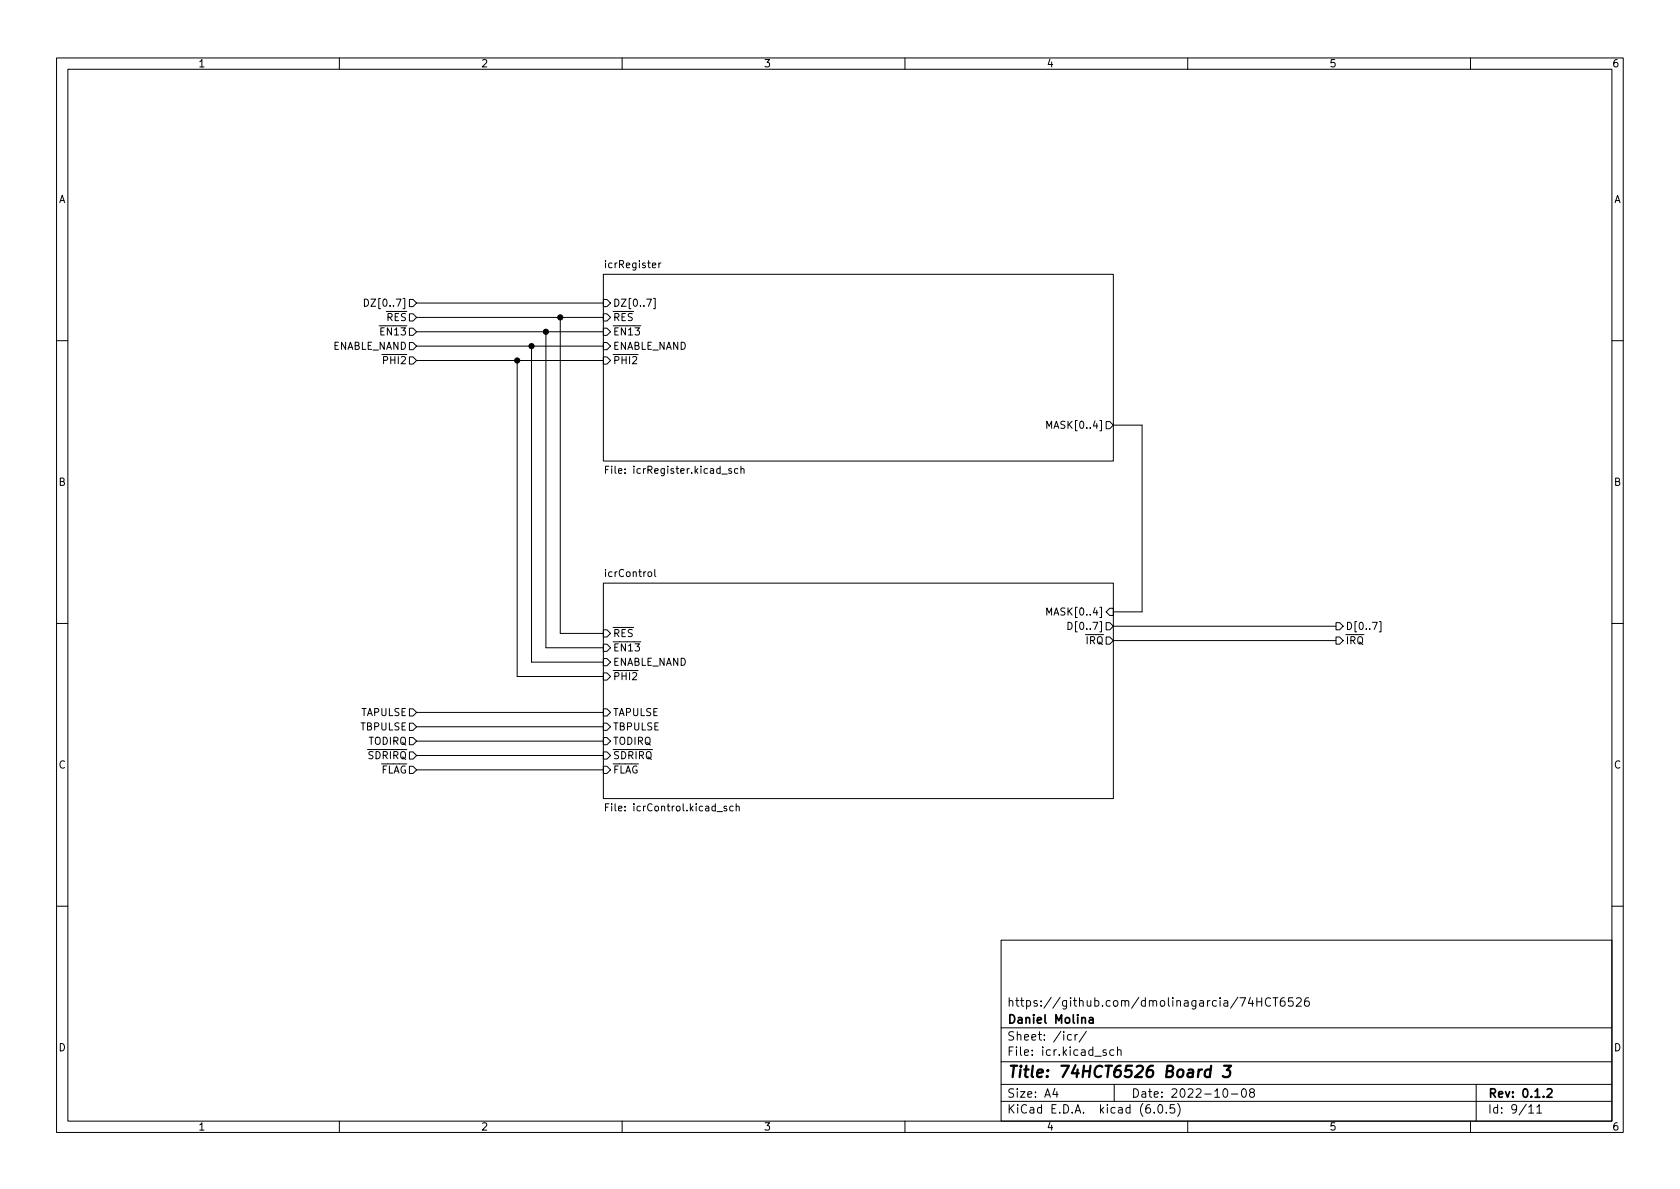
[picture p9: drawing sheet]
<svg xmlns="http://www.w3.org/2000/svg" width="297mm" height="210mm" viewBox="0 0 297 210" stroke-linecap="round" stroke-linejoin="round" font-family="sans-serif">
<g fill="none" stroke="#000" stroke-width=".18">
<path d="M10 10.2h277v190.1h-277zM12 12.2h273v186.1h-273zM60 10.2v2M110 10.2v2M160 10.2v2M210 10.2v2M260 10.2v2M64.4 52.9a.64 .64 0 0 1 .8 .6 .64 .64 0 0 1-.8 .7zM72.4 55.5h.6l.7 .6-.7 .7h-.6zM72.4 53h.6l.7 .6-.7 .6h-.6zM72.4 58h.6l.7 .7-.7 .6h-.6zM73.7 53.6h33"/>
<path d="M73.7 56.1h33M73.7 58.7h33M96.5 58.7v55.8h10.2M99.1 56.1v55.9h7.6M106.7 48.5h90.1v33h-90.1zM106.7 58h.6l.6 .7-.6 .6h-.6zM106.7 55.5h.6l.6 .6-.6 .7h-.6zM106.7 53h.6l.6 .6-.6 .6h-.6zM114.3 52.9h.9l-.6 1.3M115.5 52.8h.3v1.8h-.3M116.5 46.5v.8M116.9 46.5l-.4 .2"/>
<path d="M10 60.2h2M72.4 63.1h.6l.7 .6-.7 .7h-.6zM72.4 60.6h.6l.7 .6-.7 .6h-.6zM73.7 61.2h33M73.7 63.7h33M91.4 63.7v55.9h15.3M94 61.2v55.9h12.7M106.7 60.6h.6l.6 .6-.6 .6h-.6zM106.7 63.1h.6l.6 .6-.6 .7h-.6zM185.1 75.8v-1.3l.4 .9 .4-.9v1.3M195.6 74.5h.6l.6 .7-.6 .6h-.6zM196.8 75.2h5.1v33h-5.1"/>
<path d="M285 60.2h2M107.1 83h.4M107.7 82.4h-.6v1.3M129.3 82.9h-.3l-.2 .1 .1 .2 .4 .1v.3h-.5M130.5 82.9h-.4l-.2 .2 .1 .5h.5M131 83l.2-.1h.3l.1 .8M131 82.4v1.3M10 110.2h2M106.7 103.1h90.1v38.1h-90.1zM106.7 116.5h.6l.6 .6-.6 .6h-.6zM106.7 119h.6l.6 .6-.6 .7h-.6zM106.7 113.9h.6l.6 .6-.6 .7h-.6z"/>
<path d="M106.7 111.4h.6l.6 .6-.6 .6h-.6zM115.8 100.7v1.1l.2 .2M185.1 108.8v-1.3l.4 .9 .4-.9v1.3M188.8 110a.64 .64 0 0 1 .8 .7 .64 .64 0 0 1-.8 .6zM195.6 110.1h.6l.6 .6-.6 .7h-.6zM195.6 112.6h.6l.6 .7-.6 .6h-.6zM196.2 107.6h.6v1.2h-.6l-.6-.6zM196.8 110.7h39.4M196.8 113.3h39.4M236.2 110.1h.7l.6 .6-.6 .7h-.7zM236.2 112.6h.7l.6 .7-.6 .6h-.7zM243.9 109.9h.3v1.8h-.3"/>
<path d="M285 110.2h2M72.4 135.5h.6l.7 .6-.7 .7h-.6zM72.4 133h.6l.7 .6-.7 .6h-.6zM72.4 127.9h.6l.7 .6-.7 .7h-.6zM72.4 130.4h.6l.7 .7-.7 .6h-.6zM72.4 125.3h.6l.7 .7-.7 .6h-.6zM73.7 126h33M73.7 133.6h33M73.7 128.5h33M73.7 136.1h33M73.7 131.1h33M106.7 125.3h.6l.6 .7-.6 .6h-.6z"/>
<path d="M106.7 127.9h.6l.6 .6-.6 .7h-.6zM106.7 130.4h.6l.6 .7-.6 .6h-.6zM106.7 133h.6l.6 .6-.6 .6h-.6zM106.7 135.5h.6l.6 .6-.6 .7h-.6zM107.1 142.7h.4M107.7 142.1h-.6v1.3M128.5 142.6h-.3l-.2 .1v.2l.5 .1v.3h-.5M129.6 142.6h-.3l-.3 .2 .1 .5h.5M130.2 142.7l.1-.1h.3l.1 .8M130.2 142.1v1.3M10 160.2h2M177 166.3h108v32h-108z"/>
<path d="M221.1 176.4l-.4 1h.9M221.4 176.9v1M222.2 176.4v1.5M222.2 177.1h.9M223.1 176.4v1.5M224.6 176.6a.6 .6 0 0 0-.7 0 .6 .6 0 0 0-.2 .7 .56 .56 0 0 0 .3 .6 .56 .56 0 0 0 .6-.1M225.1 176.4h.8M225.5 176.4v1.5M227.1 176.4a.59 .59 0 0 0-.7 .7v.5l.1 .3h.4l.2-.1 .1-.5-.1-.2-.5-.1-.2 .3M228.6 176.4h-.7l-.1 .7 .2-.1 .5 .1 .1 .2v.5l-.2 .1-.6-.1M229.2 176.6l.6-.2 .2 .2 .1 .3-1 1h1M231.4 176.4a.59 .59 0 0 0-.8 .7v.5l.2 .3h.4l.2-.1 .1-.5-.1-.2-.5-.1-.3 .3"/>
<path d="M285 160.2h2M60 198.3v2M110 198.3v2M160 198.3v2M177 194.8h108M177 191.8h108M177 187.8h108M177 181.8h108M186.5 192.5l-.4 1h1M186.9 193v1M189.4 183l-.4-.1-.3 .3v.4l.2 .3h.5M190.1 182.9v1"/>
<path d="M190.5 182.9l-.3 .1-.1 .2M192.1 182.4l-1.3 1.9M195.6 185.7l-.4-.1-.2 .2 .1 .3 .5 .1v.4h-.6M196.9 185.7l-.4-.1-.3 .3v.4l.2 .3h.5M197 191.8v3M197.6 185.8l.2-.2 .3 .1 .1 .9M197.6 185.1v1.5M204.1 196.7v.1M204.9 195.4l.2-.1a.81 .81 0 0 1 .6 .7 .81 .81 0 0 1-.3 .8h-.2a.81 .81 0 0 1-.6-.6 .81 .81 0 0 1 .3-.8zM206.2 196.7v.1M207.6 195.3h-.7v.7l.2-.1 .5 .1 .1 .2-.1 .5-.2 .1-.5-.1M208.2 195.1a1.72 1.72 0 0 1 0 2.3"/>
<path d="M210 198.3v2M216.4 192.6l.2-.1a.81 .81 0 0 1 .6 .7 .81 .81 0 0 1-.3 .8h-.2a.81 .81 0 0 1-.6-.6 .81 .81 0 0 1 .3-.8zM217.7 193.5h1.2M219.7 192.6l.2-.1a.81 .81 0 0 1 .5 .7 .81 .81 0 0 1-.3 .8h-.1a.81 .81 0 0 1-.6-.6 .81 .81 0 0 1 .3-.8zM221.2 193.2l-.3-.3 .1-.2 .2-.2 .4 .1 .2 .2-.1 .2-.6 .2-.2 .3 .1 .4 .2 .1h.4l.2-.3-.1-.4-.2-.1M260 198.3v2M261 191.8v6.5M270.3 195.8l.4-.5v1.5M270.3 196.8h.9M271.7 195.8l.5-.5v1.5M271.7 196.8h.9"/>
</g>
<path d="M192.6 180h.6l.1 .9M193.3 180.3l-.5 .1a.29 .29 0 0 0-.3 .2 .29 .29 0 0 0 .3 .3h.5M273.6 192.7l.5-.2 .2 .2 .1 .3-.9 1h.9" fill="none" stroke="#000" stroke-width=".3"/>
<path d="M214 189.2a.66 .66 0 0 0-.9 .3l-.1 .6 .1 .3 .2 .1 .6-.1M214.1 188.5l-.2 2M216.4 188.5h1.3l-.8 .7h.3l.3 .2v.2l-.2 .7-.3 .2h-.5l-.3-.2" fill="none" stroke="#000" stroke-width=".4"/>
<g fill="#000" stroke="#000" stroke-width=".18">
<circle cx="96.5" cy="58.7" r=".46"/>
<circle cx="99.1" cy="56.1" r=".46"/>
<circle cx="91.4" cy="63.7" r=".46"/>
<circle cx="94" cy="61.2" r=".46"/>
</g>
<text font-size="2.8" x="178" y="190.6">Title: 74HCT6526 Board 3</text>
<g font-size="2.1">
<text x="178" y="178">https://github.com/dmolinagarcia/74HCT6526</text>
<text x="178" y="184">Sheet: /icr/</text>
<text x="178" y="181">Daniel Molina</text>
<text x="178" y="186.7">File: icr.kicad_sch</text>
<text x="178" y="196.9">KiCad E.D.A. kicad (6.0.5)</text>
<text x="178" y="194.1">Size: A4</text>
<text x="200" y="194.1">Date: 2022-10-08</text>
<text x="263" y="194.1">Rev: 0.1.2</text>
<text x="263" y="196.9">Id: 9/11</text>
</g>
<g font-size="1.8">
<text x="35" y="11.9">1</text>
<text x="85" y="11.9">2</text>
<text x="135" y="11.9">3</text>
<text x="185" y="11.9">4</text>
<text x="235" y="11.9">5</text>
<text x="285" y="11.9">6</text>
<text x="10.3" y="35.9">A</text>
<text x="285.3" y="35.9">A</text>
<text x="107.2" y="47.4">icrRegister</text>
<text x="65.5" y="54.2">DZ[0..7]</text>
<text x="66.2" y="59.3">~{EN13}</text>
<text x="67" y="56.8">~{RES}</text>
<text x="108.3" y="59.3">~{EN13}</text>
<text x="108.3" y="56.8">~{RES}</text>
<text x="108.3" y="54.2">DZ[0..7]</text>
<text x="58.6" y="61.8">ENABLE_NAND</text>
<text x="66.7" y="64.4">~{PHI2}</text>
<text x="108.3" y="61.8">ENABLE_NAND</text>
<text x="108.3" y="64.4">~{PHI2}</text>
<text x="185.9" y="75.8">MASK[0..4]</text>
<text x="108.1" y="83.8">File: icrRegister.kicad_sch</text>
<text x="10.3" y="85.9">B</text>
<text x="285.3" y="85.9">B</text>
<text x="107.2" y="102">icrControl</text>
<text x="108.3" y="112.6">~{RES}</text>
<text x="185.9" y="108.8">MASK[0..4]</text>
<text x="189.8" y="111.4">D[0..7]</text>
<text x="190.7" y="113.9">~{IRQ}</text>
<text x="237.9" y="111.4">D[0..7]</text>
<text x="237.9" y="113.9">~{IRQ}</text>
<text x="108.3" y="117.7">ENABLE_NAND</text>
<text x="108.3" y="115.2">~{EN13}</text>
<text x="108.3" y="120.3">~{PHI2}</text>
<text x="63.8" y="129.2">TBPULSE</text>
<text x="63.8" y="126.6">TAPULSE</text>
<text x="65.1" y="131.7">TODIRQ</text>
<text x="108.3" y="126.6">TAPULSE</text>
<text x="108.3" y="129.2">TBPULSE</text>
<text x="108.3" y="131.7">TODIRQ</text>
<text x="10.3" y="135.9">C</text>
<text x="63.8" y="134.2">~{SDRIRQ}</text>
<text x="65.8" y="136.8">~{FLAG}</text>
<text x="108.3" y="134.2">~{SDRIRQ}</text>
<text x="108.3" y="136.8">~{FLAG}</text>
<text x="285.3" y="135.9">C</text>
<text x="108.1" y="143.5">File: icrControl.kicad_sch</text>
<text x="10.3" y="185.9">D</text>
<text x="285.3" y="185.9">D</text>
<text x="35" y="199.9">1</text>
<text x="85" y="199.9">2</text>
<text x="135" y="199.9">3</text>
<text x="185" y="199.9">4</text>
<text x="235" y="199.9">5</text>
<text x="285" y="199.9">6</text>
</g>
</svg>
